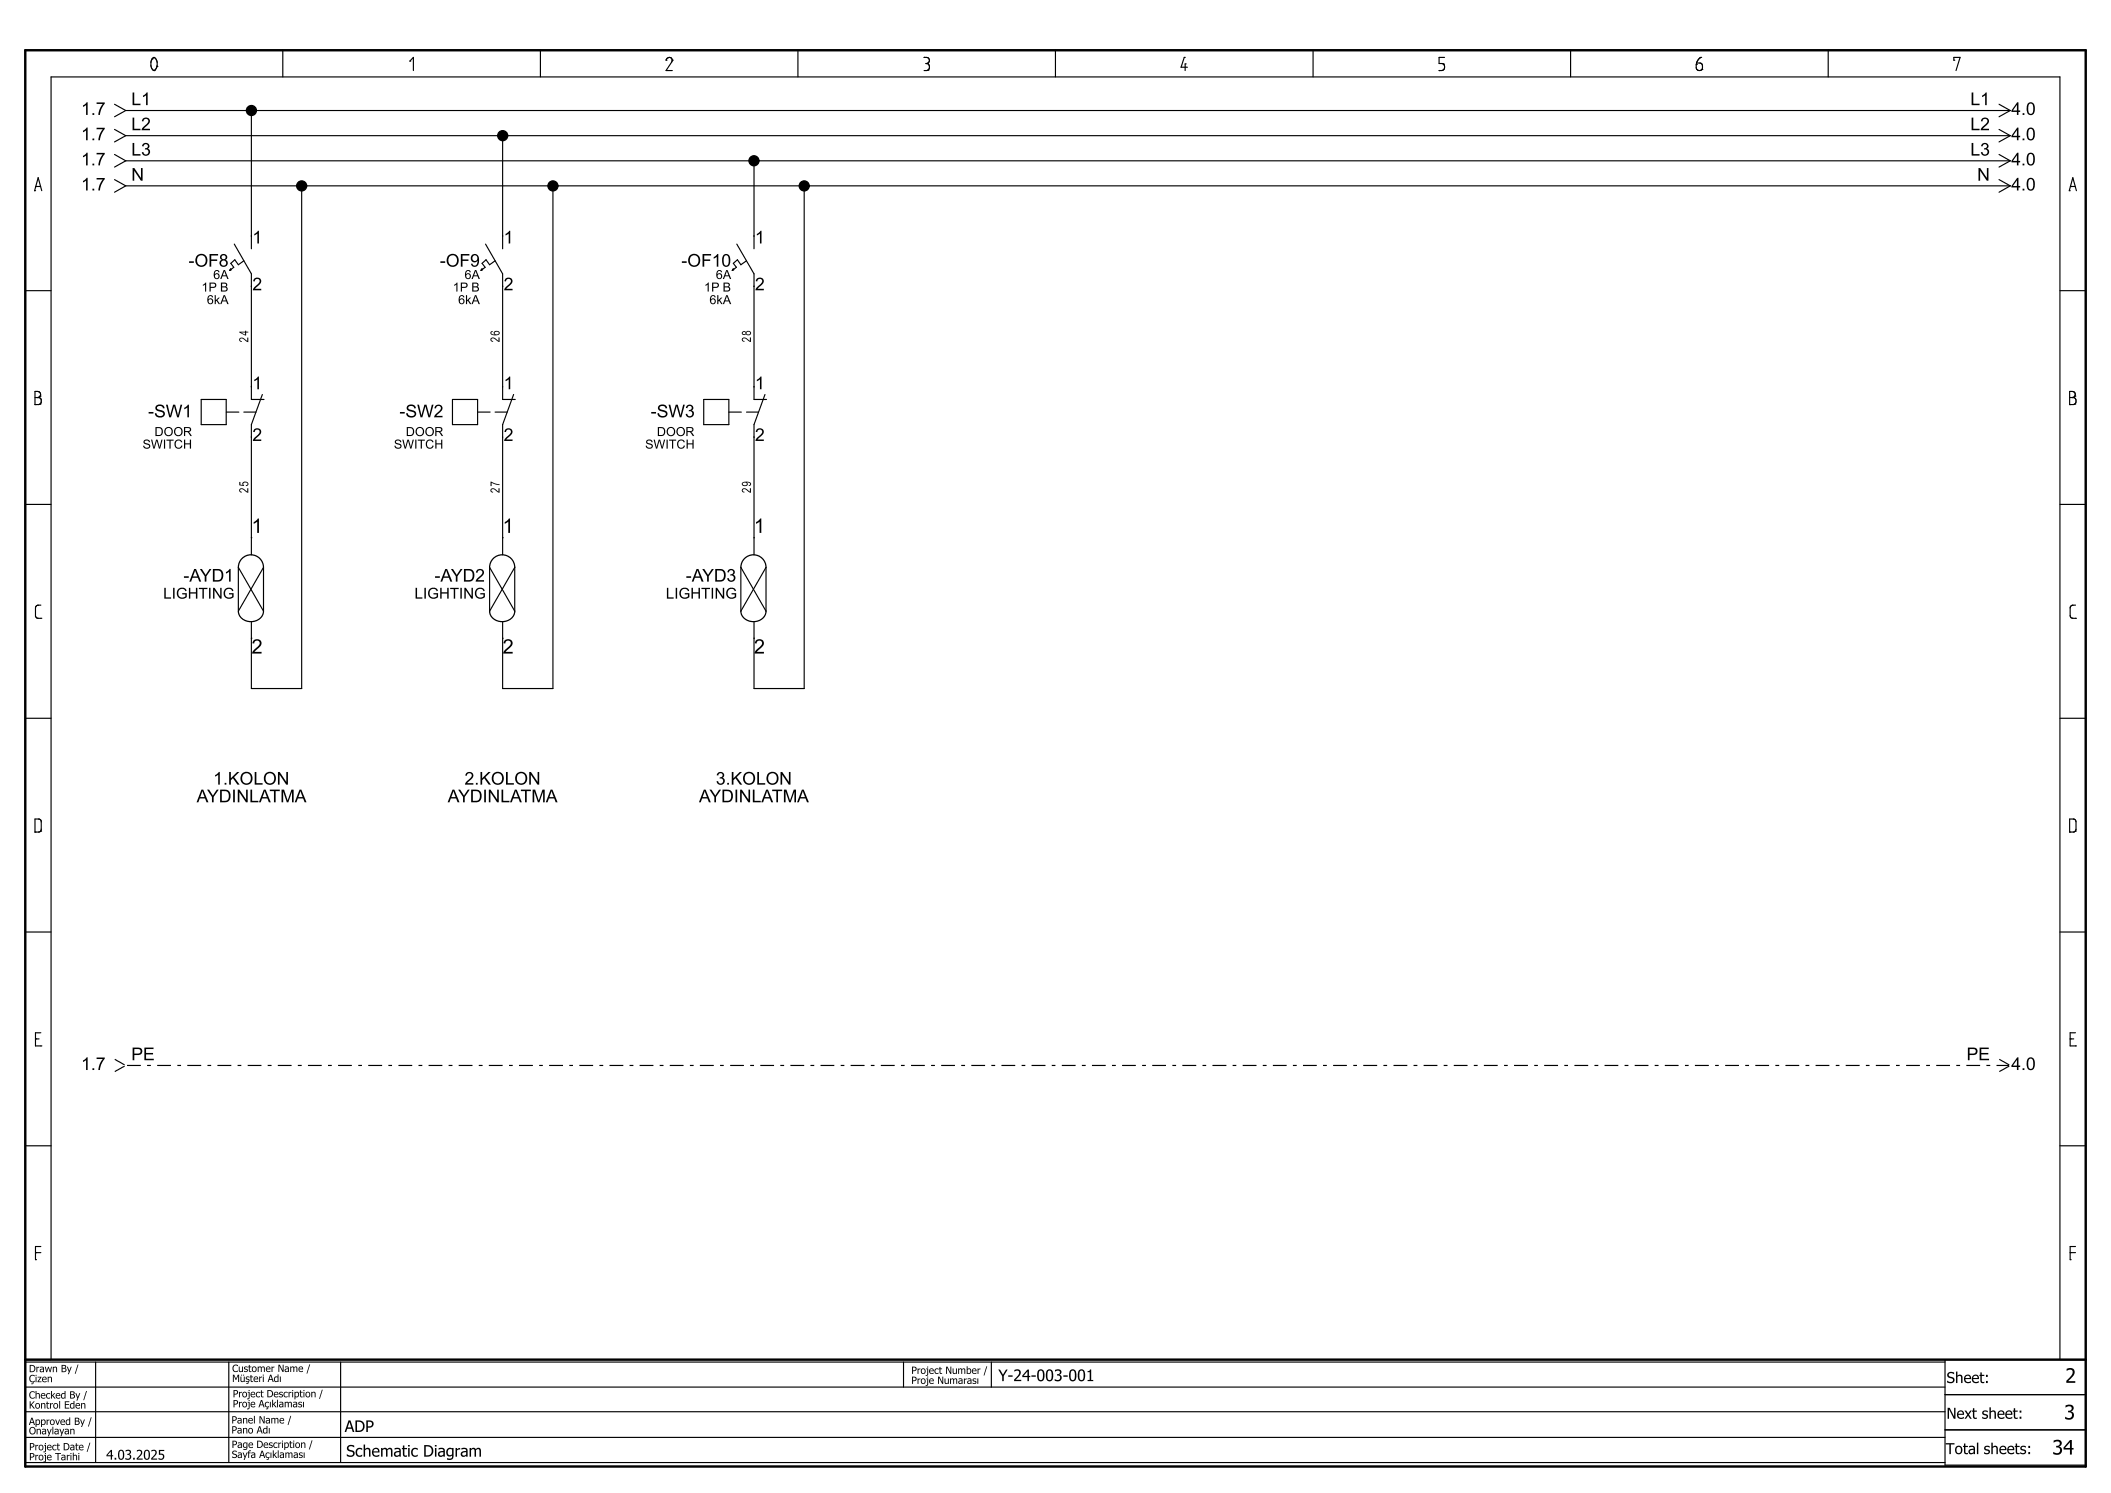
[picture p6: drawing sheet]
<svg xmlns="http://www.w3.org/2000/svg" width="420mm" height="297mm" viewBox="0 0 420 297" stroke-linecap="round" stroke-linejoin="round" font-family="sans-serif">
<g fill="none" stroke="#000" stroke-width=".23">
<path d="M30.3 11.7h.1M30.3 11.7l-.3 .7v.8l.3 .5 .4 .3M30.3 11.7a.49 .49 0 0 1 .6-.2 .49 .49 0 0 1 .3 .5v1.2M30.7 14h.1M31.2 13.2h.1M31.2 13.2l-.2 .6-.3 .2M56.3 10v5.3M81.5 12.2h.1M81.5 12.2l.7-.8v2.6M107.5 10v5.3M132.5 12h.1M132.5 12a.63 .63 0 0 1 .6-.6 .63 .63 0 0 1 .7 .6"/>
<path d="M133.8 12h.1M133.8 12l-1.3 2h1.3M158.7 10v5.3M183.8 11.4h.1M183.8 11.4h.6a.61 .61 0 0 1 .5 .6 .61 .61 0 0 1-.4 .6M184.2 12.6h.3M184.5 12.6h.1M184.5 12.6a.75 .75 0 0 1 .1 1.3M184.5 12.6h-.1M184.6 13.9h.1M184.6 13.9l-.8 .1M210 10v5.3"/>
<path d="M235.6 11.4h.1M235.6 11.4l-.6 2h1.2M235.8 12.7h.1M235.8 12.7v1.3M261.2 10v5.3M286.3 14h.1M287.1 12.7h.1M287.1 12.7a.74 .74 0 0 1 .3 .8 .74 .74 0 0 1-.6 .5h-.5M287.4 11.4h-1.1v1.2l.8 .1M312.5 10v5.3M337.5 12.8h.1M338.4 11.4h.1"/>
<path d="M338.4 11.4l-.4 .3-.4 .7-.1 1.1a.63 .63 0 0 0 .6 .5 .63 .63 0 0 0 .6-.4v-.6l-.2-.3-1-.2M338.6 13.8h.1M363.7 10v5.3M388.7 12h.1M388.7 12v-.6h1.3l-.8 2.6M6.9 37.9h.1M6.9 37.9l.7-2.6 .7 2.6M7.1 37.1h.1M7.1 37.1h1M22.8 20.7l2.2 1.3M22.8 25.7l2.2 1.3M22.8 30.7l2.2 1.3"/>
<path d="M22.8 35.7l2.2 1.3M25 22l-2.2 1.2M25 22h374.9M25 27l-2.2 1.2M25 27h374.9M25 32l-2.2 1.2M25 32h374.9M25 37l-2.2 1.2M25 37h374.9M50 22v27.5M60 37v100h-10v-13.2M100 27v22.5"/>
<path d="M110 37v100h-10v-13.2M150 32v17.5M160 37v100h-10v-13.2M397.7 20.7l2.2 1.3M397.7 25.7l2.2 1.3M397.7 30.7l2.2 1.3M397.7 35.7l2.2 1.3M399.9 22l-2.2 1.2M399.9 27l-2.2 1.2M399.9 32l-2.2 1.2M399.9 37l-2.2 1.2M411.7 37.9h.1"/>
<path d="M411.7 37.9l.7-2.6 .7 2.6M411.9 37.1h.1M411.9 37.1h1M5 57.8h5.2M45.9 53.5l-.2 .3M46 53.7l-.3 .1M46.6 48.6l3.4 5.9v25h2.5M48.5 51.9l-1.1 .8-.7-1-.8 .7 .6 .8-.8 .6M95.9 53.5l-.2 .3M96 53.7l-.3 .1M96.6 48.6l3.4 5.9v25h2.5M98.5 51.9l-1.1 .8-.7-1-.8 .7 .6 .8-.8 .6"/>
<path d="M145.9 53.5l-.2 .3M146 53.7l-.3 .1M146.6 48.6l3.4 5.9v25h2.5M148.5 51.9l-1.1 .8-.7-1-.8 .7 .6 .8-.8 .6M409.8 57.8h5.2M7 79.1h.8l.3 .2 .1 .7-.2 .4M7.5 79.1h.1M7.5 79.1a.61 .61 0 0 0 .6-.6 .61 .61 0 0 0-.6-.6h-.5v2.6M8 78.8h.1M40 79.5h5v5h-5zM52.2 78.5l-2.2 6v25.9M90 79.5h5v5h-5z"/>
<path d="M102.2 78.5l-2.2 6v25.9M140 79.5h5v5h-5zM152.2 78.5l-2.2 6v25.9M411.8 79.1h.8a.75 .75 0 0 1 .2 1.3M412.3 79.1h.1M412.8 78.8h.1M412.8 78.8a.61 .61 0 0 0-.5-.9h-.5v2.6M412.8 78.8l-.5 .3M7 80.5h.1M8 80.4h.1M8 80.4l-1 .1M45 82h2.5"/>
<path d="M48.5 82h2.4M95 82h2.5M98.5 82h2.4M145 82h2.5M148.5 82h2.4M411.8 80.5h.1M412.8 80.4h.1M412.8 80.4l-1 .1M5 100.3h5.2M47.4 112.9v8.7l5-8.7v8.7zM50 107h.1M97.4 112.9v8.7l5-8.7v8.7z"/>
<path d="M100 107h.1M147.4 112.9v8.7l5-8.7v8.7zM150 107h.1M409.8 100.3h5.2M7.4 120.4h.1M7.4 120.4l-.3 .5v1.7l.3 .4h.7M8.1 123h.1M8.1 120.4h-.7M50 127h.1M100 127h.1M150 127h.1M412.2 120.4h.1"/>
<path d="M412.2 120.4l-.3 .4v1.6a.51 .51 0 0 0 .5 .6h.5M412.9 123h.1M412.9 120.4h-.7M5 142.9h5.2M409.8 142.9h5.2M7 165.5h.1M8.1 165.3h.1M8.1 165.3l.1-.2-.1-1.9-.3-.3h-.8v2.6M8.1 165.3l-.3 .2h-.8M411.8 165.5h.1M412.9 165.3h.1M412.9 165.3l.1-.3-.1-1.8-.3-.3h-.8v2.6"/>
<path d="M412.9 165.3l-.3 .2h-.8M5 185.4h5.2M409.8 185.4h5.2M7.1 206.7h.1M7.1 206.7h.7M8.1 208.1h.1M8.1 205.4h-1v2.7h1M22.8 210.7l2 1.1M24.8 212.1l-2 1.1M25.3 212h2.7M29.3 212h.7M31.3 212h2.7"/>
<path d="M35.3 212h.7M37.3 212h2.7M41.3 212h.7M43.3 212h2.7M47.3 212h.7M49.3 212h2.7M53.3 212h.7M55.3 212h2.7M59.3 212h.7M61.3 212h2.7M65.3 212h.7M67.3 212h2.7"/>
<path d="M71.3 212h.7M73.3 212h2.7M77.3 212h.7M79.3 212h2.7M83.3 212h.7M85.3 212h2.7M89.3 212h.7M91.3 212h2.7M95.2 212h.8M97.3 212h2.7M101.3 212h.7M103.3 212h2.7"/>
<path d="M107.3 212h.7M109.2 212h2.8M113.3 212h.7M115.3 212h2.7M119.3 212h.7M121.3 212h2.7M125.2 212h.8M127.3 212h2.7M131.2 212h.8M133.2 212h2.8M137.3 212h.7M139.2 212h2.8"/>
<path d="M143.3 212h.7M145.3 212h2.7M149.3 212h.7M151.3 212h2.7M155.2 212h.8M157.3 212h2.7M161.2 212h.8M163.2 212h2.8M167.3 212h.7M169.2 212h2.8M173.3 212h.7M175.2 212h2.8"/>
<path d="M179.2 212h.8M181.3 212h2.7M185.2 212h.8M187.2 212h2.8M191.2 212h.8M193.2 212h2.8M197.2 212h.8M199.2 212h2.8M203.3 212h.7M205.2 212h2.8M209.2 212h.8M211.3 212h2.7"/>
<path d="M215.2 212h.8M217.2 212h2.8M221.2 212h.8M223.2 212h2.8M227.2 212h.8M229.2 212h2.8M233.2 212h.8M235.2 212h2.8M239.2 212h.8M241.2 212h2.8M245.2 212h.8M247.2 212h2.8"/>
<path d="M251.2 212h.8M253.2 212h2.8M257.2 212h.8M259.2 212h2.8M263.2 212h.8M265.2 212h2.8M269.2 212h.8M271.2 212h2.8M275.2 212h.8M277.2 212h2.8M281.2 212h.8M283.2 212h2.8"/>
<path d="M287.2 212h.8M289.2 212h2.8M293.2 212h.8M295.2 212h2.8M299.2 212h.8M301.2 212h2.8M305.2 212h.8M307.2 212h2.8M311.2 212h.8M313.2 212h2.8M317.2 212h.8M319.2 212h2.8"/>
<path d="M323.2 212h.8M325.2 212h2.8M329.2 212h.8M331.2 212h2.8M335.2 212h.8M337.2 212h2.8M341.2 212h.8M343.2 212h2.8M347.2 212h.8M349.2 212h2.8M353.2 212h.8M355.2 212h2.8"/>
<path d="M359.2 212h.8M361.2 212h2.8M365.2 212h.8M367.2 212h2.8M371.2 212h.8M373.2 212h2.8M377.2 212h.8M379.2 212h2.8M383.2 212h.8M385.2 212h2.8M389.2 212h.8M391.2 212h2.8"/>
<path d="M395.2 212h.8M397.2 212h2.5M397.8 210.7l1.9 1.1M399.7 212.1l-1.9 1.1M411.9 206.7h.1M411.9 206.7h.7M412.9 208.1h.1M412.9 205.4h-1v2.7h1M5 227.9h5.2M409.8 227.9h5.2M7.1 250.6h.1M7.1 249.2h.1"/>
<path d="M7.1 249.2h1M8.1 248h-1v2.6M411.9 250.6h.1M411.9 249.2h.1M411.9 249.2h1M412.9 248h-1v2.6M5 270.5h5.2v-255.2h399.6v255.2h5.2M5 271h382M5 275.9h382M19 271v19.9M45.5 271v19.9M67.8 271v19.9"/>
<path d="M179.8 271v4.9M197.2 271v4.9M387 270.4v21.1h28M387 277.4h28M5 280.8h382M5 285.9h382M5 290.9h382M387 284.4h28"/>
</g>
<path d="M5 10h410v281.7h-410zM5 270.5h410" fill="none" stroke="#000" stroke-width=".48"/>
<g fill="none" stroke="#000" stroke-width=".25">
<path d="M47.4 112.9a2.5 2.5 0 0 1 2.5-2.5 2.5 2.5 0 0 1 2.5 2.5M97.4 112.9a2.5 2.5 0 0 1 2.5-2.5 2.5 2.5 0 0 1 2.5 2.5M147.4 112.9a2.5 2.5 0 0 1 2.5-2.5 2.5 2.5 0 0 1 2.5 2.5M47.4 121.6a2.54 2.54 0 0 0 2.5 2.1 2.54 2.54 0 0 0 2.5-2.1M97.4 121.6a2.54 2.54 0 0 0 2.5 2.1 2.54 2.54 0 0 0 2.5-2.1M147.4 121.6a2.54 2.54 0 0 0 2.5 2.1 2.54 2.54 0 0 0 2.5-2.1"/>
<circle cx="50" cy="22" r="1"/>
<circle cx="60" cy="37" r="1"/>
<circle cx="100" cy="27" r="1"/>
<circle cx="110" cy="37" r="1"/>
<circle cx="150" cy="32" r="1"/>
<circle cx="160" cy="37" r="1"/>
</g>
<g fill="#000">
<circle cx="50" cy="22" r="1"/>
<circle cx="60" cy="37" r="1"/>
<circle cx="100" cy="27" r="1"/>
<circle cx="110" cy="37" r="1"/>
<circle cx="150" cy="32" r="1"/>
<circle cx="160" cy="37" r="1"/>
</g>
<g font-size="4">
<text x="50" y="106">1</text>
<text x="100" y="106">1</text>
<text x="150" y="106">1</text>
<text x="50" y="130">2</text>
<text x="100" y="130">2</text>
<text x="150" y="130">2</text>
<text x="410.9" y="275.1">2</text>
<text x="410.7" y="282.4">3</text>
<text x="408.3" y="289.4">34</text>
</g>
<g font-size="3.5">
<text x="16.1" y="22.9">1.7</text>
<text x="26.1" y="20.9">L1</text>
<text x="392" y="20.9">L1</text>
<text x="400.1" y="22.9">4.0</text>
<text x="16.1" y="27.9">1.7</text>
<text x="26.1" y="25.9">L2</text>
<text x="392" y="25.9">L2</text>
<text x="400.1" y="27.9">4.0</text>
<text x="16.1" y="32.9">1.7</text>
<text x="26.1" y="31">L3</text>
<text x="26.1" y="35.9">N</text>
<text x="392" y="31">L3</text>
<text x="393.4" y="35.9">N</text>
<text x="400.1" y="32.9">4.0</text>
<text x="16.1" y="37.9">1.7</text>
<text x="400.1" y="37.9">4.0</text>
<text x="37.5" y="53">-OF8</text>
<text x="50.2" y="48.4">1</text>
<text x="87.5" y="53">-OF9</text>
<text x="100.2" y="48.4">1</text>
<text x="135.6" y="53">-OF10</text>
<text x="150.2" y="48.4">1</text>
<text x="50.2" y="57.7">2</text>
<text x="100.2" y="57.7">2</text>
<text x="150.2" y="57.7">2</text>
<text x="50.2" y="77.4">1</text>
<text x="100.2" y="77.4">1</text>
<text x="150.2" y="77.4">1</text>
<text x="29.5" y="83">-SW1</text>
<text x="79.5" y="83">-SW2</text>
<text x="129.5" y="83">-SW3</text>
<text x="50.2" y="87.7">2</text>
<text x="100.2" y="87.7">2</text>
<text x="150.2" y="87.7">2</text>
<text x="36.5" y="115.7">-AYD1</text>
<text x="86.4" y="115.7">-AYD2</text>
<text x="136.4" y="115.7">-AYD3</text>
<text x="39.1" y="159.6">AYDINLATMA</text>
<text x="42.4" y="156.1">1.KOLON</text>
<text x="89.1" y="159.6">AYDINLATMA</text>
<text x="92.4" y="156.1">2.KOLON</text>
<text x="139.1" y="159.6">AYDINLATMA</text>
<text x="142.4" y="156.1">3.KOLON</text>
<text x="16.1" y="212.9">1.7</text>
<text x="26.1" y="210.9">PE</text>
<text x="391.2" y="210.9">PE</text>
<text x="400.1" y="212.9">4.0</text>
</g>
<g font-size="3.2">
<text x="198.6" y="274.7">Y-24-003-001</text>
<text x="68.6" y="284.9">ADP</text>
<text x="68.9" y="289.8">Schematic Diagram</text>
</g>
<g font-size="3">
<text x="32.5" y="119.1">LIGHTING</text>
<text x="82.5" y="119.1">LIGHTING</text>
<text x="132.5" y="119.1">LIGHTING</text>
<text x="387.3" y="275.1">Sheet:</text>
<text x="387.3" y="282.2">Next sheet:</text>
<text x="387.1" y="289.3">Total sheets:</text>
</g>
<text font-size="2.7" x="21.1" y="290.4">4.03.2025</text>
<g font-size="2.5">
<text x="40.1" y="58">1P B</text>
<text x="42.4" y="55.5">6A</text>
<text x="90.1" y="58">1P B</text>
<text x="92.4" y="55.5">6A</text>
<text x="140.1" y="58">1P B</text>
<text x="142.4" y="55.5">6A</text>
<text x="41.1" y="60.5">6kA</text>
<text x="91.1" y="60.5">6kA</text>
<text x="141.1" y="60.5">6kA</text>
<text x="49.4" y="68.1" transform="rotate(-90 49.4 68.1)">24</text>
<text x="99.4" y="68.1" transform="rotate(-90 99.4 68.1)">26</text>
<text x="149.4" y="68.1" transform="rotate(-90 149.4 68.1)">28</text>
<text x="28.4" y="89.2">SWITCH</text>
<text x="30.7" y="86.7">DOOR</text>
<text x="78.4" y="89.2">SWITCH</text>
<text x="80.7" y="86.7">DOOR</text>
<text x="128.4" y="89.2">SWITCH</text>
<text x="130.7" y="86.7">DOOR</text>
<text x="49.4" y="98.1" transform="rotate(-90 49.4 98.1)">25</text>
<text x="99.4" y="98.1" transform="rotate(-90 99.4 98.1)">27</text>
<text x="149.4" y="98.1" transform="rotate(-90 149.4 98.1)">29</text>
</g>
<g font-size="2">
<text x="5.8" y="273">Drawn By /</text>
<text x="5.8" y="275">Çizen</text>
<text x="46.2" y="272.9">Customer Name /</text>
<text x="46.2" y="274.9">Müşteri Adı</text>
<text x="181.3" y="273.3">Project Number /</text>
<text x="181.3" y="275.3">Proje Numarası</text>
<text x="5.8" y="278.2">Checked By /</text>
<text x="5.8" y="280.2">Kontrol Eden</text>
<text x="46.3" y="278">Project Description /</text>
<text x="46.3" y="280">Proje Açıklaması</text>
<text x="5.8" y="283.5">Approved By /</text>
<text x="5.8" y="285.3">Onaylayan</text>
<text x="46.1" y="283.2">Panel Name /</text>
<text x="46.1" y="285.2">Pano Adı</text>
<text x="5.8" y="288.5">Project Date /</text>
<text x="5.8" y="290.5">Proje Tarihi</text>
<text x="46.1" y="288">Page Description /</text>
<text x="46.1" y="290">Sayfa Açıklaması</text>
</g>
</svg>
